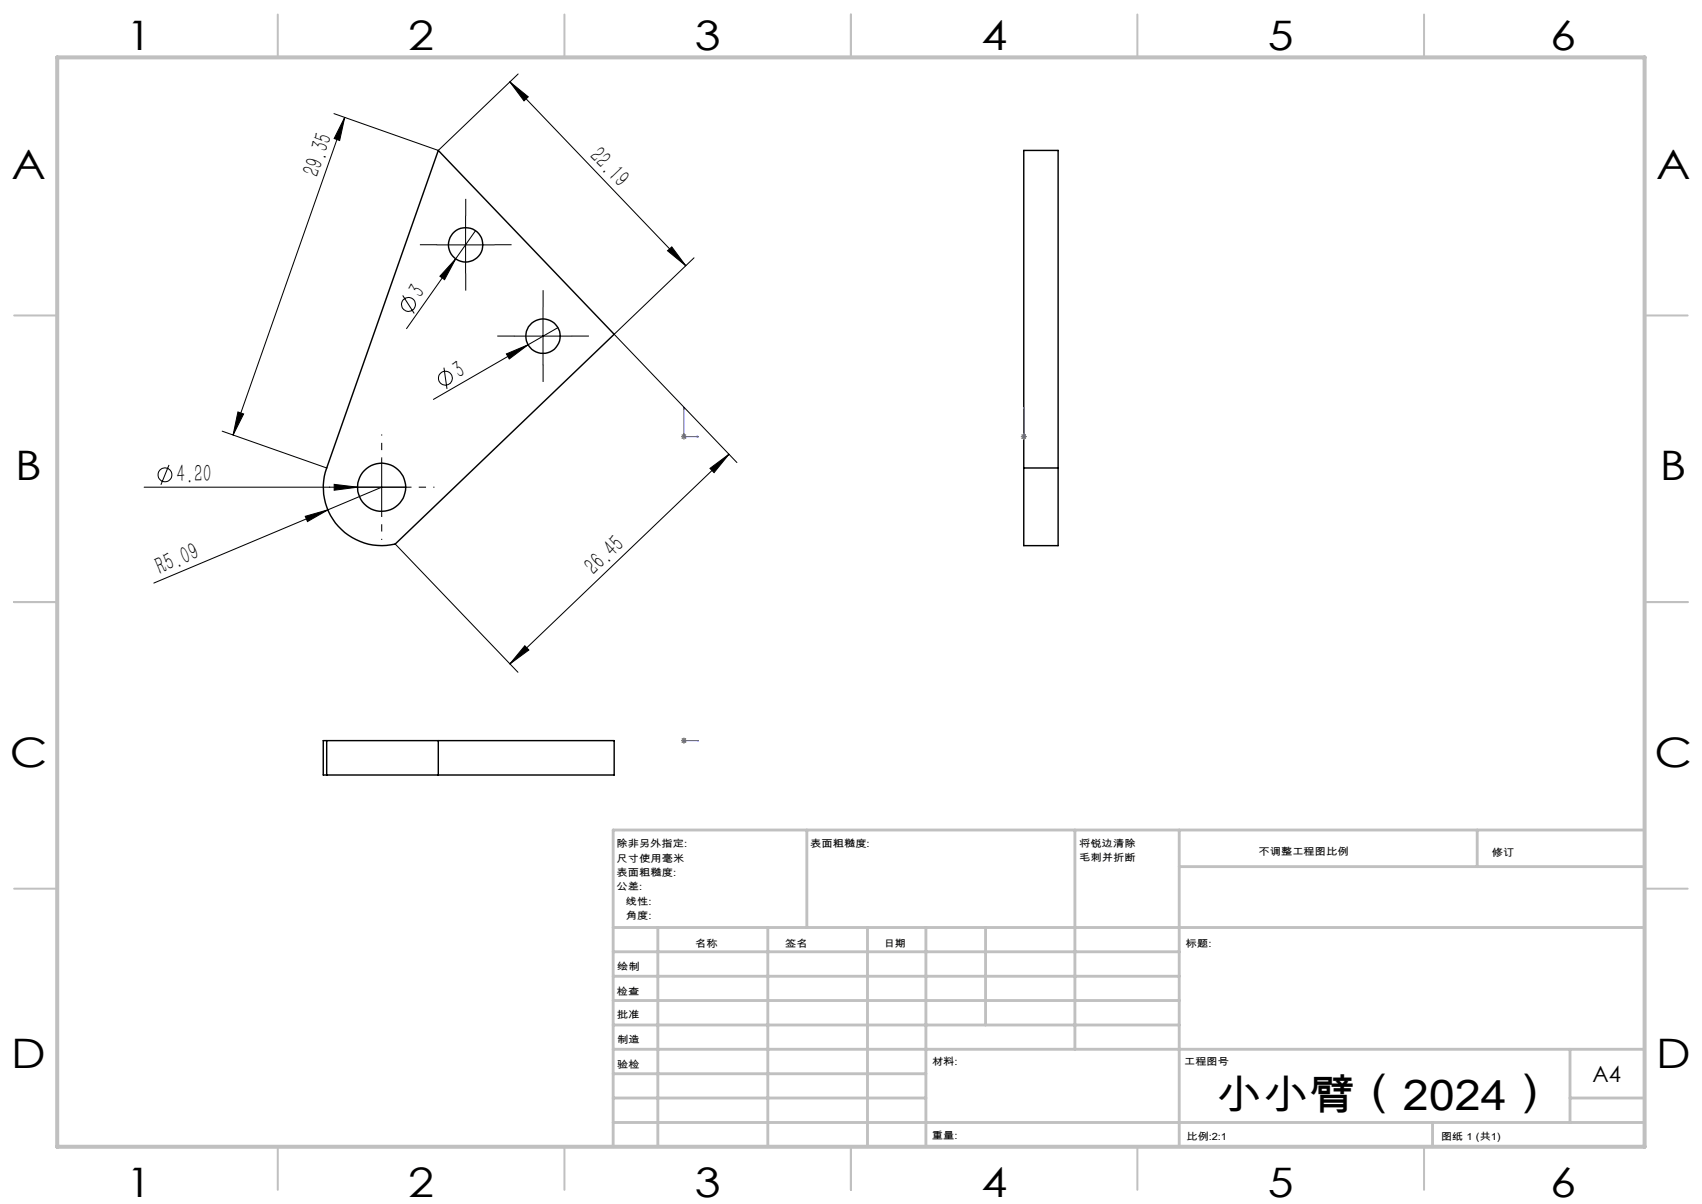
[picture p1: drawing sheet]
<svg xmlns="http://www.w3.org/2000/svg" width="297mm" height="210mm" viewBox="0 0 297 210" stroke-linecap="round" stroke-linejoin="round" font-family="sans-serif">
<g fill="none" stroke="#000" stroke-width=".25">
<path d="M76.5 26.2l30.7 32.1-38.2 36.6a10.2 10.2 0 0 1-12-13.3zM178.6 81.6v13.6h6v-13.6M178.6 81.6h6M178.6 81.6v-55.4h6v55.4M57 129.2h-.6v6h.6M57 129.2h50.2v6h-50.2M57 129.2v6M76.5 129.2v6"/>
<circle cx="81.2" cy="42.7" r="3"/>
<circle cx="94.8" cy="58.6" r="3"/>
<circle cx="66.6" cy="85" r="4.2"/>
</g>
<g fill="none" stroke="#000" stroke-width=".18">
<path d="M89 14.3l3.2 2.6-.8 .7zM89 14.3l30.7 32M90.4 12.9l-13.9 13.3-18.2-6.4M60.1 20.5l-.8 4-1-.3zM60.1 20.5l-19.4 55.4M81.2 37.7v10M70.3 51.5l2 3.2M76.3 42.7h10M79.5 45.1l-1.9 3.7-.8-.6zM83 40.2l-12.1 17.1M89.7 58.6h10.1M94.8 53.6v10"/>
<path d="M97.4 57.1l-21.8 12.6M116.5 43.7l.7-.6 2.5 3.2zM121.1 45l-13.9 13.3 21.4 22.4M38.8 75.2l18.2 6.4M41.5 71.9l1 .3-1.8 3.7zM77.5 64.1l.5 3.7M88.4 61.7l3.7-1.6-3.2 2.5zM127.2 79.2l-38.2 36.6M25.2 85h46.4M29.5 81.1l-1.4 3.5M53.3 90.1l3.9-1.2-3.5 2.1zM58.3 84.5l4.1 .5-4.1 .5z"/>
<path d="M66.6 85l-39.8 16.7M66.6 80v10M69 94.9l21.4 22.4M123.9 81.7l3.3-2.5-2.6 3.2zM91.6 112.6l.7 .8-3.3 2.4z"/>
<circle cx="71.3" cy="53.1" r="1.22"/>
<circle cx="77.7" cy="66" r="1.22"/>
<circle cx="28.8" cy="82.8" r="1.21"/>
</g>
<g fill="none" stroke="#00f" stroke-width=".18">
<path d="M119.3 71l.1 .3h-.1zM119.3 75.7l.1 .1zM119.3 71v5.2h2.6M119.5 76.1l.1 .1zM121.7 76.1l.2 .1h-.2zM178.6 76.1v.1zM178.6 71v.3v-.3M178.6 76.2h.1M178.6 75.7v.1v-.1M178.6 71v5.2M119.3 129.2h.1zM119.3 129.2h.1"/>
<path d="M119.3 129.2h2.6M119.6 129.2h-.1h.1M121.9 129.2h-.2h.2"/>
</g>
<path d="M118.9 76.2h1M119 75.8l.7 .7M119.3 75.7v1M119.7 75.8l-.7 .7M178.2 76.2h.9M178.3 75.8l.7 .7M178.6 75.7v1M179 75.8l-.7 .7M118.9 129.2h1M119 128.8l.7 .7M119.3 128.7v1M119.7 128.8l-.7 .7" fill="none" stroke="#808080" stroke-width=".18"/>
<path d="M81.3 37.7v-3M76.3 42.7h-3M81.3 47.7v3M86.3 42.7h3M89.8 58.6h-3M94.8 53.6v-3M99.8 58.6h3M94.8 63.6v3" fill="none" stroke="#000" stroke-width=".18" stroke-dasharray="30.5 1.3 1.3 1.3" stroke-linecap="butt"/>
<path d="M66.6 80v-4.2M61.6 85h-4.2M66.6 90v4.2M71.6 85h4.2" fill="none" stroke="#000" stroke-width=".18" stroke-dasharray="30.5 1.3 1.3 1.3" stroke-dashoffset="30.3" stroke-linecap="butt"/>
<g fill="none" stroke="#c0c0c0" stroke-width=".35">
<path d="M48.5 2.5v7.5M98.5 2.5v7.5M148.5 2.5v7.5M198.5 2.5v7.5M248.5 2.5v7.5M2.5 55h7.5M287 55h7.5M2.5 105h7.5M287 105h7.5M2.5 155h7.5M287 155h7.5M48.5 200v7.5"/>
<path d="M98.5 200v7.5M148.5 200v7.5M198.5 200v7.5M248.5 200v7.5"/>
</g>
<g fill="none" stroke="#c0c0c0" stroke-width=".5">
<path d="M140.8 144.8v17M187.6 144.8v38.2M205.8 144.8v55.2M205.8 151.2h81.2M257.8 144.8v6.4M287 144.8h-180v55.2M107 161.8h180M107 178.8h98.8M107 174.5h98.8M107 170.3h98.8M107 166h98.8M114.8 161.8v38.2"/>
<path d="M134 161.8v38.2M151.4 161.8v38.2M161.6 161.8v38.2M172 161.8v17M107 195.8h180M107 191.5h54.6M107 187.3h54.6M107 183h180M250 195.8v4.2M274 191.5h13M274 183v12.8"/>
</g>
<path d="M10 10h277v190h-277z" fill="none" stroke="#c0c0c0" stroke-width=".7"/>
<g fill="#00f">
<path d="M121.7 76.1l.2 .1h-.2zM119.3 71l.1 .3h-.1z"/>
<path d="M119.5 76.1l.1 .1zM119.3 75.7l.1 .1zM178.6 76.1v.1zM178.6 71v.3zM178.6 75.7v.1zM121.7 129.2h.2zM119.3 129.2h.1zM119.5 129.2h.1z"/>
</g>
<g fill="#000">
<path d="M79.5 45.1l-1.9 3.7-.8-.6zM88.4 61.7l3.7-1.6-3.2 2.5zM53.3 90.1l3.9-1.2-3.5 2.1zM58.3 84.5l4.1 .5-4.1 .5z"/>
<path d="M60.1 20.5l-.8 4-1-.3zM41.5 71.9l1 .3-1.8 3.7z"/>
<path d="M116.5 43.7l.7-.6 2.5 3.2zM89 14.3l3.2 2.6-.8 .7z"/>
<path d="M91.6 112.6l.7 .8-3.3 2.4zM123.9 81.7l3.3-2.5-2.6 3.2z"/>
</g>
<text font-size="7.4" x="212.2" y="193.5">小小臂（2024）</text>
<g font-size="7.1">
<text x="22" y="8.7">1</text>
<text x="71.2" y="8.7">2</text>
<text x="121.2" y="8.7">3</text>
<text x="171.2" y="8.7">4</text>
<text x="221.2" y="8.7">5</text>
<text x="270.5" y="8.7">6</text>
<text x="2" y="31.2">A</text>
<text x="289" y="31.2">A</text>
<text x="2.7" y="83.7">B</text>
<text x="289.7" y="83.7">B</text>
<text x="1.7" y="133.7">C</text>
<text x="288.7" y="133.7">C</text>
<text x="2" y="186.2">D</text>
<text x="289" y="186.2">D</text>
<text x="22" y="208.7">1</text>
<text x="71.2" y="208.7">2</text>
<text x="121.2" y="208.7">3</text>
<text x="171.2" y="208.7">4</text>
<text x="221.2" y="208.7">5</text>
<text x="270.5" y="208.7">6</text>
</g>
<g font-size="4.4">
<text x="102.7" y="27.3" transform="rotate(46 102.7 27.3)">22.19</text>
<text x="55.5" y="31" transform="rotate(-71 55.5 31)">29.35</text>
<text x="73.5" y="52.2" transform="rotate(-55 73.5 52.2)">3</text>
<text x="80.1" y="66.1" transform="rotate(-30 80.1 66.1)">3</text>
<text x="30.8" y="84.1">4.20</text>
<text x="27.9" y="100.3" transform="rotate(-23 27.9 100.3)">R5.09</text>
<text x="103.7" y="100.5" transform="rotate(-44 103.7 100.5)">26.45</text>
</g>
<text font-size="3.9" x="277.9" y="188.8">A4</text>
<g font-size="1.7">
<text x="107.6" y="147.8">除非另外指定:</text>
<text x="141.4" y="147.8">表面粗糙度:</text>
<text x="188.3" y="147.7">将锐边清除</text>
<text x="219.6" y="149.2">不调整工程图比例</text>
<text x="260.3" y="149.4">修订</text>
<text x="107.6" y="150.3">尺寸使用毫米</text>
<text x="107.6" y="152.8">表面粗糙度:</text>
<text x="107.6" y="155.3">公差:</text>
<text x="188.3" y="150.2">毛刺并折断</text>
<text x="109.2" y="160.3">角度:</text>
<text x="109.2" y="157.8">线性:</text>
<text x="121.3" y="165.2">名称</text>
<text x="137" y="165.1">签名</text>
<text x="154.2" y="165.1">日期</text>
<text x="207" y="165.1">标题:</text>
<text x="107.6" y="173.5">检查</text>
<text x="107.7" y="169.3">绘制</text>
<text x="107.6" y="177.5">批准</text>
<text x="107.7" y="182">制造</text>
<text x="162.6" y="185.7">材料:</text>
<text x="206.6" y="185.7">工程图号</text>
<text x="107.7" y="186.3">验检</text>
<text x="162.6" y="198.7">重量:</text>
<text x="207.1" y="198.8">比例:2:1</text>
<text x="251.5" y="198.8">图纸 1 (共1)</text>
</g>
</svg>
